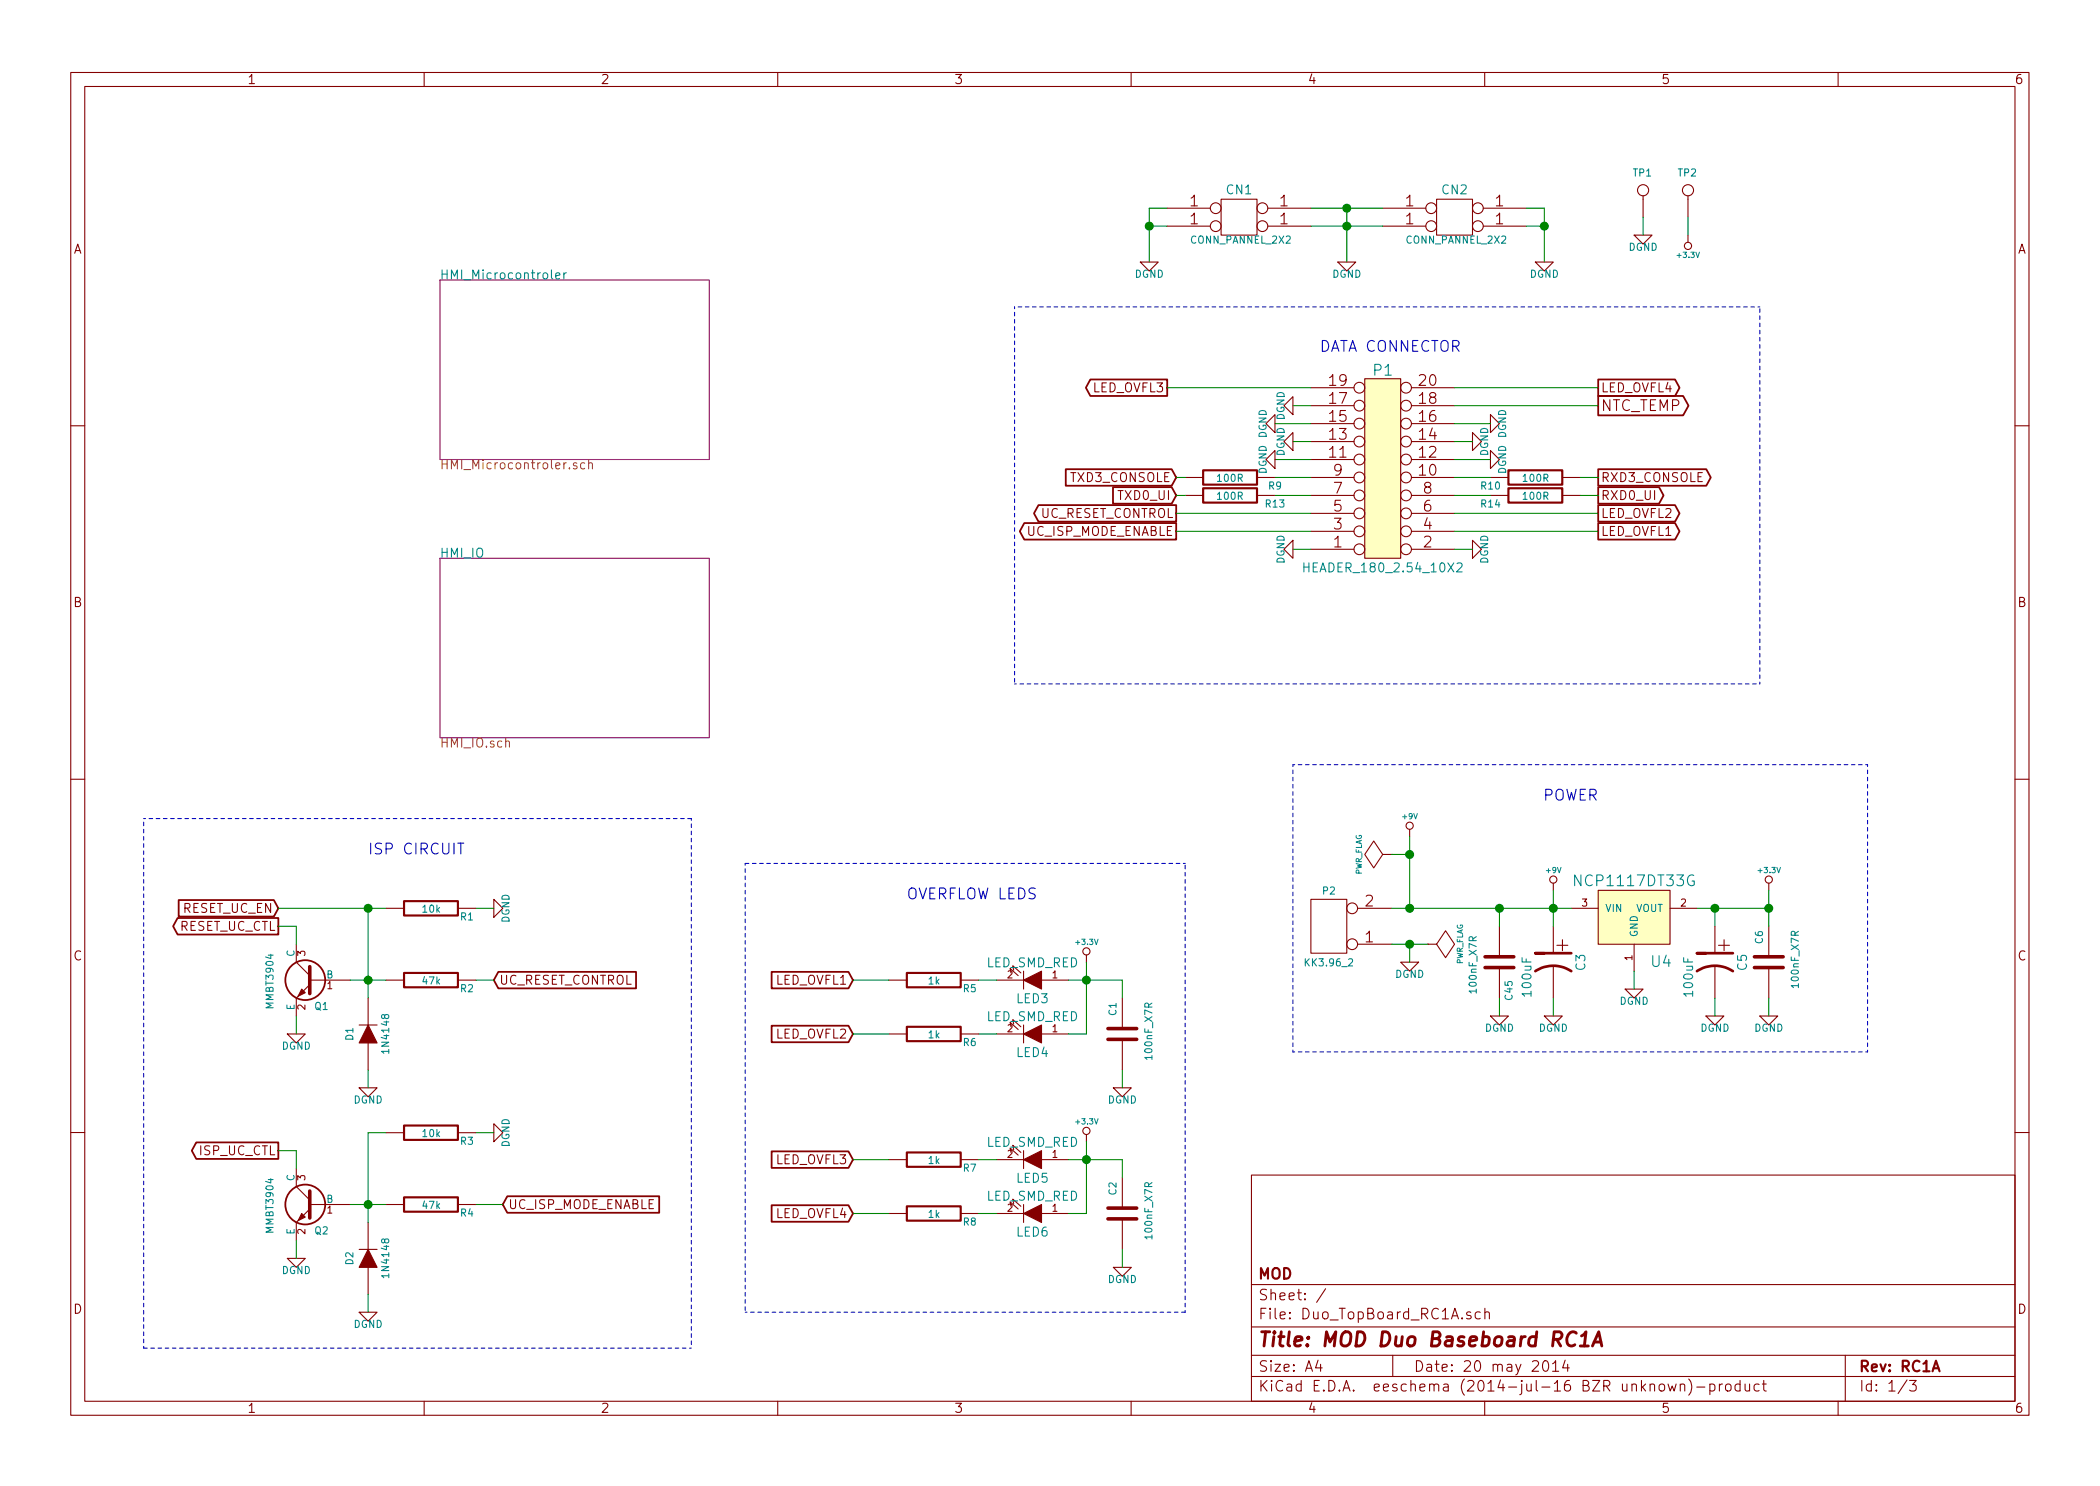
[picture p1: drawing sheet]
EESchema Schematic File Version 2
LIBS:power
LIBS:device
LIBS:transistors
LIBS:conn
LIBS:linear
LIBS:regul
LIBS:74xx
LIBS:cmos4000
LIBS:adc-dac
LIBS:memory
LIBS:xilinx
LIBS:special
LIBS:microcontrollers
LIBS:dsp
LIBS:microchip
LIBS:analog_switches
LIBS:motorola
LIBS:texas
LIBS:intel
LIBS:audio
LIBS:interface
LIBS:digital-audio
LIBS:philips
LIBS:display
LIBS:cypress
LIBS:siliconi
LIBS:opto
LIBS:atmel
LIBS:contrib
LIBS:valves
LIBS:Duo_Audio_HMI_RC1A
LIBS:Duo_TopBoard_RC1A-cache
EELAYER 25 0
EELAYER END
$Descr A4 11693 8268
encoding utf-8
Sheet 1 3
Title "MOD Duo Baseboard RC1A"
Date "20 may 2014"
Rev "RC1A"
Comp "MOD"
Comment1 ""
Comment2 ""
Comment3 ""
Comment4 ""
$EndDescr
$Sheet
S 2450 3100 1500 1000
U 531F6D38
F0 "HMI_IO" 50
F1 "HMI_IO.sch" 50
$EndSheet
$Sheet
S 2450 1550 1500 1000
U 531FDB5F
F0 "HMI_Microcontroler" 50
F1 "HMI_Microcontroler.sch" 50
$EndSheet
$Comp
L CONN_2 P2
U 1 1
P 7400 5150
F 0 "P2" H 7400 4950 40  0000 C CNN
F 1 "KK3.96_2" H 7400 5350 40  0000 C CNN
F 2 "MOD_Footprints_Lib:KK3.96_2PIN" H 7400 5150 60  0001 C CNN
F 3 "" H 7400 5150 60  0000 C CNN
	1    7400 5150
	-1   0    0    1   
$EndComp
$Comp
L DGND #PWR01
U 1 1
P 7850 5350
F 0 "#PWR01" H 7850 5350 40  0001 C CNN
F 1 "DGND" H 7850 5280 40  0000 C CNN
F 2 "" H 7850 5350 60  0000 C CNN
F 3 "" H 7850 5350 60  0000 C CNN
	1    7850 5350
	-1   0    0    -1  
$EndComp
$Comp
L DGND #PWR02
U 1 1
P 8200 3050
F 0 "#PWR02" H 8200 3050 40  0001 C CNN
F 1 "DGND" H 8200 2980 40  0000 C CNN
F 2 "" H 8200 3050 60  0000 C CNN
F 3 "" H 8200 3050 60  0000 C CNN
	1    8200 3050
	0    -1   -1   0   
$EndComp
Text GLabel 6550 2650 0    50   Input ~ 0
TXD3_CONSOLE
Text GLabel 8900 2650 2    50   Output ~ 0
RXD3_CONSOLE
Text GLabel 6550 2850 0    50   Output ~ 0
UC_RESET_CONTROL
Text GLabel 6550 2950 0    50   Output ~ 0
UC_ISP_MODE_ENABLE
Text GLabel 6550 2750 0    50   Input ~ 0
TXD0_UI
Text GLabel 8900 2750 2    50   Output ~ 0
RXD0_UI
Text GLabel 8900 2950 2    50   Output ~ 0
LED_OVFL1
Text GLabel 8900 2850 2    50   Output ~ 0
LED_OVFL2
Text GLabel 6500 2150 0    50   Output ~ 0
LED_OVFL3
Text GLabel 8900 2150 2    50   Output ~ 0
LED_OVFL4
$Comp
L R R9
U 1 1
P 6850 2650
F 0 "R9" V 6900 2400 40  0000 C CNN
F 1 "100R" V 6857 2651 40  0000 C CNN
F 2 "MOD_Footprints_Lib:SM0603" V 6780 2650 30  0001 C CNN
F 3 "" H 6850 2650 30  0000 C CNN
	1    6850 2650
	0    -1   1    0   
$EndComp
$Comp
L R R10
U 1 1
P 8550 2650
F 0 "R10" V 8600 2400 40  0000 C CNN
F 1 "100R" V 8557 2651 40  0000 C CNN
F 2 "MOD_Footprints_Lib:SM0603" V 8480 2650 30  0001 C CNN
F 3 "" H 8550 2650 30  0000 C CNN
	1    8550 2650
	0    1    1    0   
$EndComp
$Comp
L R R13
U 1 1
P 6850 2750
F 0 "R13" V 6900 2500 40  0000 C CNN
F 1 "100R" V 6857 2751 40  0000 C CNN
F 2 "MOD_Footprints_Lib:SM0603" V 6780 2750 30  0001 C CNN
F 3 "" H 6850 2750 30  0000 C CNN
	1    6850 2750
	0    -1   1    0   
$EndComp
$Comp
L R R14
U 1 1
P 8550 2750
F 0 "R14" V 8600 2500 40  0000 C CNN
F 1 "100R" V 8557 2751 40  0000 C CNN
F 2 "MOD_Footprints_Lib:SM0603" V 8480 2750 30  0001 C CNN
F 3 "" H 8550 2750 30  0000 C CNN
	1    8550 2750
	0    1    1    0   
$EndComp
$Comp
L CONN_10X2 P1
U 1 1
P 7700 2600
F 0 "P1" H 7700 2050 60  0000 C CNN
F 1 "HEADER_180_2.54_10X2" H 7700 3150 50  0000 C CNN
F 2 "MOD_Footprints_Lib:Pin_Header_180_2.54_2x10" H 7700 2600 60  0001 C CNN
F 3 "" H 7700 2600 60  0000 C CNN
	1    7700 2600
	1    0    0    1   
$EndComp
$Comp
L DGND #PWR03
U 1 1
P 7200 2250
F 0 "#PWR03" H 7200 2250 40  0001 C CNN
F 1 "DGND" H 7200 2180 40  0000 C CNN
F 2 "" H 7200 2250 60  0000 C CNN
F 3 "" H 7200 2250 60  0000 C CNN
	1    7200 2250
	0    1    -1   0   
$EndComp
$Comp
L CP1 C3
U 1 1
P 8650 5350
F 0 "C3" V 8500 5300 50  0000 L CNN
F 1 "100uF" V 8800 5150 50  0000 L CNN
F 2 "MOD_Footprints_Lib:Capacitor5x11RM2" H 8650 5350 60  0001 C CNN
F 3 "" H 8650 5350 60  0000 C CNN
	1    8650 5350
	-1   0    0    -1  
$EndComp
$Comp
L DGND #PWR04
U 1 1
P 8650 5650
F 0 "#PWR04" H 8650 5650 40  0001 C CNN
F 1 "DGND" H 8650 5580 40  0000 C CNN
F 2 "" H 8650 5650 60  0000 C CNN
F 3 "" H 8650 5650 60  0000 C CNN
	1    8650 5650
	1    0    0    -1  
$EndComp
$Comp
L BC850 Q2
U 1 1
P 1750 6700
F 0 "Q2" H 1750 6551 40  0000 R CNN
F 1 "MMBT3904" V 2000 6850 40  0000 R CNN
F 2 "MOD_Footprints_Lib:SOT23" H 1650 6802 29  0001 C CNN
F 3 "" H 1750 6700 60  0000 C CNN
	1    1750 6700
	-1   0    0    -1  
$EndComp
$Comp
L R R4
U 1 1
P 2400 6700
F 0 "R4" V 2450 6900 40  0000 C CNN
F 1 "47k" V 2407 6701 40  0000 C CNN
F 2 "MOD_Footprints_Lib:SM0603" V 2330 6700 30  0001 C CNN
F 3 "" H 2400 6700 30  0000 C CNN
	1    2400 6700
	0    1    1    0   
$EndComp
$Comp
L R R3
U 1 1
P 2400 6300
F 0 "R3" V 2450 6500 40  0000 C CNN
F 1 "10k" V 2407 6301 40  0000 C CNN
F 2 "MOD_Footprints_Lib:SM0603" V 2330 6300 30  0001 C CNN
F 3 "" H 2400 6300 30  0000 C CNN
	1    2400 6300
	0    1    1    0   
$EndComp
$Comp
L BC850 Q1
U 1 1
P 1750 5450
F 0 "Q1" H 1750 5301 40  0000 R CNN
F 1 "MMBT3904" V 2000 5600 40  0000 R CNN
F 2 "MOD_Footprints_Lib:SOT23" H 1650 5552 29  0001 C CNN
F 3 "" H 1750 5450 60  0000 C CNN
	1    1750 5450
	-1   0    0    -1  
$EndComp
$Comp
L R R2
U 1 1
P 2400 5450
F 0 "R2" V 2450 5650 40  0000 C CNN
F 1 "47k" V 2407 5451 40  0000 C CNN
F 2 "MOD_Footprints_Lib:SM0603" V 2330 5450 30  0001 C CNN
F 3 "" H 2400 5450 30  0000 C CNN
	1    2400 5450
	0    1    1    0   
$EndComp
$Comp
L R R1
U 1 1
P 2400 5050
F 0 "R1" V 2450 5250 40  0000 C CNN
F 1 "10k" V 2407 5051 40  0000 C CNN
F 2 "MOD_Footprints_Lib:SM0603" V 2330 5050 30  0001 C CNN
F 3 "" H 2400 5050 30  0000 C CNN
	1    2400 5050
	0    1    1    0   
$EndComp
Text GLabel 2750 5450 2    50   Input ~ 0
UC_RESET_CONTROL
Text GLabel 2800 6700 2    50   Input ~ 0
UC_ISP_MODE_ENABLE
Text GLabel 1550 6400 0    50   Output ~ 0
ISP_UC_CTL
Text GLabel 1550 5150 0    50   Output ~ 0
RESET_UC_CTL
Text GLabel 1550 5050 0    50   Input ~ 0
RESET_UC_EN
$Comp
L DGND #PWR05
U 1 1
P 2750 6300
F 0 "#PWR05" H 2750 6300 40  0001 C CNN
F 1 "DGND" H 2750 6230 40  0000 C CNN
F 2 "" H 2750 6300 60  0000 C CNN
F 3 "" H 2750 6300 60  0000 C CNN
	1    2750 6300
	0    -1   -1   0   
$EndComp
$Comp
L DGND #PWR06
U 1 1
P 2750 5050
F 0 "#PWR06" H 2750 5050 40  0001 C CNN
F 1 "DGND" H 2750 4980 40  0000 C CNN
F 2 "" H 2750 5050 60  0000 C CNN
F 3 "" H 2750 5050 60  0000 C CNN
	1    2750 5050
	0    -1   -1   0   
$EndComp
$Comp
L DGND #PWR07
U 1 1
P 1650 5750
F 0 "#PWR07" H 1650 5750 40  0001 C CNN
F 1 "DGND" H 1650 5680 40  0000 C CNN
F 2 "" H 1650 5750 60  0000 C CNN
F 3 "" H 1650 5750 60  0000 C CNN
	1    1650 5750
	1    0    0    -1  
$EndComp
$Comp
L DGND #PWR08
U 1 1
P 1650 7000
F 0 "#PWR08" H 1650 7000 40  0001 C CNN
F 1 "DGND" H 1650 6930 40  0000 C CNN
F 2 "" H 1650 7000 60  0000 C CNN
F 3 "" H 1650 7000 60  0000 C CNN
	1    1650 7000
	1    0    0    -1  
$EndComp
$Comp
L DIODE D1
U 1 1
P 2050 5750
F 0 "D1" H 2050 5850 40  0000 C CNN
F 1 "1N4148" H 2050 5650 40  0000 C CNN
F 2 "MOD_Footprints_Lib:SOD323" H 2050 5750 60  0001 C CNN
F 3 "" H 2050 5750 60  0000 C CNN
	1    2050 5750
	0    -1   -1   0   
$EndComp
$Comp
L DGND #PWR09
U 1 1
P 2050 6050
F 0 "#PWR09" H 2050 6050 40  0001 C CNN
F 1 "DGND" H 2050 5980 40  0000 C CNN
F 2 "" H 2050 6050 60  0000 C CNN
F 3 "" H 2050 6050 60  0000 C CNN
	1    2050 6050
	1    0    0    -1  
$EndComp
$Comp
L DGND #PWR010
U 1 1
P 2050 7300
F 0 "#PWR010" H 2050 7300 40  0001 C CNN
F 1 "DGND" H 2050 7230 40  0000 C CNN
F 2 "" H 2050 7300 60  0000 C CNN
F 3 "" H 2050 7300 60  0000 C CNN
	1    2050 7300
	1    0    0    -1  
$EndComp
$Comp
L DIODE D2
U 1 1
P 2050 7000
F 0 "D2" H 2050 7100 40  0000 C CNN
F 1 "1N4148" H 2050 6900 40  0000 C CNN
F 2 "MOD_Footprints_Lib:SOD323" H 2050 7000 60  0001 C CNN
F 3 "" H 2050 7000 60  0000 C CNN
	1    2050 7000
	0    -1   -1   0   
$EndComp
$Comp
L LED LED3
U 1 1
P 5750 5450
F 0 "LED3" H 5750 5550 50  0000 C CNN
F 1 "LED_SMD_RED" H 5750 5350 50  0000 C CNN
F 2 "MOD_Footprints_Lib:SM0805" H 5750 5450 60  0001 C CNN
F 3 "" H 5750 5450 60  0000 C CNN
	1    5750 5450
	-1   0    0    1   
$EndComp
$Comp
L R R5
U 1 1
P 5200 5450
F 0 "R5" V 5250 5650 40  0000 C CNN
F 1 "1k" V 5207 5451 40  0000 C CNN
F 2 "MOD_Footprints_Lib:SM0603" V 5130 5450 30  0001 C CNN
F 3 "" H 5200 5450 30  0000 C CNN
	1    5200 5450
	0    1    1    0   
$EndComp
$Comp
L R R6
U 1 1
P 5200 5750
F 0 "R6" V 5250 5950 40  0000 C CNN
F 1 "1k" V 5207 5751 40  0000 C CNN
F 2 "MOD_Footprints_Lib:SM0603" V 5130 5750 30  0001 C CNN
F 3 "" H 5200 5750 30  0000 C CNN
	1    5200 5750
	0    1    1    0   
$EndComp
$Comp
L R R7
U 1 1
P 5200 6450
F 0 "R7" V 5250 6650 40  0000 C CNN
F 1 "1k" V 5207 6451 40  0000 C CNN
F 2 "MOD_Footprints_Lib:SM0603" V 5130 6450 30  0001 C CNN
F 3 "" H 5200 6450 30  0000 C CNN
	1    5200 6450
	0    1    1    0   
$EndComp
$Comp
L R R8
U 1 1
P 5200 6750
F 0 "R8" V 5250 6950 40  0000 C CNN
F 1 "1k" V 5207 6751 40  0000 C CNN
F 2 "MOD_Footprints_Lib:SM0603" V 5130 6750 30  0001 C CNN
F 3 "" H 5200 6750 30  0000 C CNN
	1    5200 6750
	0    1    1    0   
$EndComp
$Comp
L +3.3V #PWR011
U 1 1
P 6050 5350
F 0 "#PWR011" H 6050 5310 30  0001 C CNN
F 1 "+3.3V" H 6050 5460 30  0000 C CNN
F 2 "" H 6050 5350 60  0000 C CNN
F 3 "" H 6050 5350 60  0000 C CNN
	1    6050 5350
	1    0    0    -1  
$EndComp
Text GLabel 4750 5450 0    50   Input ~ 0
LED_OVFL1
Text GLabel 4750 5750 0    50   Input ~ 0
LED_OVFL2
Text GLabel 4750 6450 0    50   Input ~ 0
LED_OVFL3
Text GLabel 4750 6750 0    50   Input ~ 0
LED_OVFL4
$Comp
L +3.3V #PWR012
U 1 1
P 6050 6350
F 0 "#PWR012" H 6050 6310 30  0001 C CNN
F 1 "+3.3V" H 6050 6460 30  0000 C CNN
F 2 "" H 6050 6350 60  0000 C CNN
F 3 "" H 6050 6350 60  0000 C CNN
	1    6050 6350
	1    0    0    -1  
$EndComp
$Comp
L C C2
U 1 1
P 6250 6750
F 0 "C2" V 6200 6850 40  0000 L CNN
F 1 "100nF_X7R" V 6400 6600 40  0000 L CNN
F 2 "MOD_Footprints_Lib:SM0603" H 6288 6600 30  0001 C CNN
F 3 "" H 6250 6750 60  0000 C CNN
	1    6250 6750
	1    0    0    -1  
$EndComp
$Comp
L C C1
U 1 1
P 6250 5750
F 0 "C1" V 6200 5850 40  0000 L CNN
F 1 "100nF_X7R" V 6400 5600 40  0000 L CNN
F 2 "MOD_Footprints_Lib:SM0603" H 6288 5600 30  0001 C CNN
F 3 "" H 6250 5750 60  0000 C CNN
	1    6250 5750
	1    0    0    -1  
$EndComp
$Comp
L DGND #PWR013
U 1 1
P 6250 7050
F 0 "#PWR013" H 6250 7050 40  0001 C CNN
F 1 "DGND" H 6250 6980 40  0000 C CNN
F 2 "" H 6250 7050 60  0000 C CNN
F 3 "" H 6250 7050 60  0000 C CNN
	1    6250 7050
	1    0    0    -1  
$EndComp
$Comp
L DGND #PWR014
U 1 1
P 6250 6050
F 0 "#PWR014" H 6250 6050 40  0001 C CNN
F 1 "DGND" H 6250 5980 40  0000 C CNN
F 2 "" H 6250 6050 60  0000 C CNN
F 3 "" H 6250 6050 60  0000 C CNN
	1    6250 6050
	1    0    0    -1  
$EndComp
Text Notes 7350 1950 0    60   ~ 0
DATA CONNECTOR
Text Notes 8900 4450 2    60   ~ 0
POWER
Text Notes 2050 4750 0    60   ~ 0
ISP CIRCUIT
Text Notes 5050 5000 0    60   ~ 0
OVERFLOW LEDS
$Comp
L LED LED4
U 1 1
P 5750 5750
F 0 "LED4" H 5750 5850 50  0000 C CNN
F 1 "LED_SMD_RED" H 5750 5650 50  0000 C CNN
F 2 "MOD_Footprints_Lib:SM0805" H 5750 5750 60  0001 C CNN
F 3 "" H 5750 5750 60  0000 C CNN
	1    5750 5750
	-1   0    0    1   
$EndComp
$Comp
L LED LED5
U 1 1
P 5750 6450
F 0 "LED5" H 5750 6550 50  0000 C CNN
F 1 "LED_SMD_RED" H 5750 6350 50  0000 C CNN
F 2 "MOD_Footprints_Lib:SM0805" H 5750 6450 60  0001 C CNN
F 3 "" H 5750 6450 60  0000 C CNN
	1    5750 6450
	-1   0    0    1   
$EndComp
$Comp
L LED LED6
U 1 1
P 5750 6750
F 0 "LED6" H 5750 6850 50  0000 C CNN
F 1 "LED_SMD_RED" H 5750 6650 50  0000 C CNN
F 2 "MOD_Footprints_Lib:SM0805" H 5750 6750 60  0001 C CNN
F 3 "" H 5750 6750 60  0000 C CNN
	1    5750 6750
	-1   0    0    1   
$EndComp
$Comp
L CONN_PANNEL_2X2 CN1
U 1 1
P 6900 1200
F 0 "CN1" H 6900 1350 50  0000 C CNN
F 1 "CONN_PANNEL_2X2" H 6910 1070 40  0000 C CNN
F 2 "MOD_Footprints_Lib:CONN_PANNEL" H 6900 1200 60  0001 C CNN
F 3 "" H 6900 1200 60  0000 C CNN
	1    6900 1200
	1    0    0    -1  
$EndComp
$Comp
L C C45
U 1 1
P 8350 5350
F 0 "C45" V 8300 5450 40  0000 L CNN
F 1 "100nF_X7R" V 8500 5200 40  0000 L CNN
F 2 "MOD_Footprints_Lib:SM0603" H 8388 5200 30  0001 C CNN
F 3 "" H 8350 5350 60  0000 C CNN
	1    8350 5350
	-1   0    0    1   
$EndComp
$Comp
L DGND #PWR015
U 1 1
P 8350 5650
F 0 "#PWR015" H 8350 5650 40  0001 C CNN
F 1 "DGND" H 8350 5580 40  0000 C CNN
F 2 "" H 8350 5650 60  0000 C CNN
F 3 "" H 8350 5650 60  0000 C CNN
	1    8350 5650
	1    0    0    -1  
$EndComp
$Comp
L DGND #PWR016
U 1 1
P 8200 2450
F 0 "#PWR016" H 8200 2450 40  0001 C CNN
F 1 "DGND" H 8200 2380 40  0000 C CNN
F 2 "" H 8200 2450 60  0000 C CNN
F 3 "" H 8200 2450 60  0000 C CNN
	1    8200 2450
	0    -1   1    0   
$EndComp
Text GLabel 8900 2250 2    60   Output ~ 0
NTC_TEMP
$Comp
L CONN_1 TP1
U 1 1
P 9150 1050
F 0 "TP1" V 9250 1000 40  0000 L CNN
F 1 "CONN_1" H 9150 1105 30  0001 C CNN
F 2 "MOD_Footprints_Lib:TESTPOINT_2.2MM" H 9150 1050 60  0001 C CNN
F 3 "" H 9150 1050 60  0000 C CNN
	1    9150 1050
	0    -1   -1   0   
$EndComp
$Comp
L CONN_1 TP2
U 1 1
P 9400 1050
F 0 "TP2" V 9500 1000 40  0000 L CNN
F 1 "CONN_1" H 9400 1105 30  0001 C CNN
F 2 "MOD_Footprints_Lib:TESTPOINT_1MM" H 9400 1050 60  0001 C CNN
F 3 "" H 9400 1050 60  0000 C CNN
	1    9400 1050
	0    -1   -1   0   
$EndComp
$Comp
L DGND #PWR017
U 1 1
P 9150 1300
F 0 "#PWR017" H 9150 1300 40  0001 C CNN
F 1 "DGND" H 9150 1230 40  0000 C CNN
F 2 "" H 9150 1300 60  0000 C CNN
F 3 "" H 9150 1300 60  0000 C CNN
	1    9150 1300
	1    0    0    -1  
$EndComp
$Comp
L +3.3V #PWR018
U 1 1
P 9400 1300
F 0 "#PWR018" H 9400 1260 30  0001 C CNN
F 1 "+3.3V" H 9400 1410 30  0000 C CNN
F 2 "" H 9400 1300 60  0000 C CNN
F 3 "" H 9400 1300 60  0000 C CNN
	1    9400 1300
	-1   0    0    1   
$EndComp
$Comp
L PWR_FLAG #FLG019
U 1 1
P 7750 4750
F 0 "#FLG019" H 7750 4845 30  0001 C CNN
F 1 "PWR_FLAG" H 7750 4930 30  0000 C CNN
F 2 "" H 7750 4750 60  0000 C CNN
F 3 "" H 7750 4750 60  0000 C CNN
	1    7750 4750
	0    -1   1    0   
$EndComp
$Comp
L PWR_FLAG #FLG020
U 1 1
P 7950 5250
F 0 "#FLG020" H 7950 5345 30  0001 C CNN
F 1 "PWR_FLAG" H 7950 5430 30  0000 C CNN
F 2 "" H 7950 5250 60  0000 C CNN
F 3 "" H 7950 5250 60  0000 C CNN
	1    7950 5250
	0    1    -1   0   
$EndComp
$Comp
L +9V #PWR021
U 1 1
P 7850 4650
F 0 "#PWR021" H 7850 4620 20  0001 C CNN
F 1 "+9V" H 7850 4760 30  0000 C CNN
F 2 "" H 7850 4650 60  0000 C CNN
F 3 "" H 7850 4650 60  0000 C CNN
	1    7850 4650
	-1   0    0    -1  
$EndComp
$Comp
L NCP1117DT33G U4
U 1 1
P 9100 5100
F 0 "U4" H 9250 4850 60  0000 C CNN
F 1 "NCP1117DT33G" H 9100 5300 60  0000 C CNN
F 2 "MOD_Footprints_Lib:DPAK(369C)" H 9100 5150 60  0001 C CNN
F 3 "" H 9100 5150 60  0000 C CNN
	1    9100 5100
	1    0    0    -1  
$EndComp
$Comp
L DGND #PWR022
U 1 1
P 9100 5500
F 0 "#PWR022" H 9100 5500 40  0001 C CNN
F 1 "DGND" H 9100 5430 40  0000 C CNN
F 2 "" H 9100 5500 60  0000 C CNN
F 3 "" H 9100 5500 60  0000 C CNN
	1    9100 5500
	1    0    0    -1  
$EndComp
$Comp
L +3.3V #PWR023
U 1 1
P 9850 4950
F 0 "#PWR023" H 9850 4910 30  0001 C CNN
F 1 "+3.3V" H 9850 5060 30  0000 C CNN
F 2 "" H 9850 4950 60  0000 C CNN
F 3 "" H 9850 4950 60  0000 C CNN
	1    9850 4950
	1    0    0    -1  
$EndComp
$Comp
L C C6
U 1 1
P 9850 5350
F 0 "C6" V 9800 5450 40  0000 L CNN
F 1 "100nF_X7R" V 10000 5200 40  0000 L CNN
F 2 "MOD_Footprints_Lib:SM0603" H 9888 5200 30  0001 C CNN
F 3 "" H 9850 5350 60  0000 C CNN
	1    9850 5350
	1    0    0    -1  
$EndComp
$Comp
L DGND #PWR024
U 1 1
P 9850 5650
F 0 "#PWR024" H 9850 5650 40  0001 C CNN
F 1 "DGND" H 9850 5580 40  0000 C CNN
F 2 "" H 9850 5650 60  0000 C CNN
F 3 "" H 9850 5650 60  0000 C CNN
	1    9850 5650
	1    0    0    -1  
$EndComp
$Comp
L CP1 C5
U 1 1
P 9550 5350
F 0 "C5" V 9400 5300 50  0000 L CNN
F 1 "100uF" V 9700 5150 50  0000 L CNN
F 2 "MOD_Footprints_Lib:Capacitor5x11RM2" H 9550 5350 60  0001 C CNN
F 3 "" H 9550 5350 60  0000 C CNN
	1    9550 5350
	-1   0    0    -1  
$EndComp
$Comp
L DGND #PWR025
U 1 1
P 9550 5650
F 0 "#PWR025" H 9550 5650 40  0001 C CNN
F 1 "DGND" H 9550 5580 40  0000 C CNN
F 2 "" H 9550 5650 60  0000 C CNN
F 3 "" H 9550 5650 60  0000 C CNN
	1    9550 5650
	1    0    0    -1  
$EndComp
$Comp
L +9V #PWR026
U 1 1
P 8650 4950
F 0 "#PWR026" H 8650 4920 20  0001 C CNN
F 1 "+9V" H 8650 5060 30  0000 C CNN
F 2 "" H 8650 4950 60  0000 C CNN
F 3 "" H 8650 4950 60  0000 C CNN
	1    8650 4950
	1    0    0    -1  
$EndComp
Wire Wire Line
	8900 2950 8100 2950
Wire Wire Line
	8100 2850 8900 2850
Wire Wire Line
	7100 2550 7300 2550
Wire Wire Line
	9450 5050 9850 5050
Wire Notes Line
	9800 3800 9800 1700
Wire Notes Line
	5650 1700 5650 3800
Wire Notes Line
	7200 5850 7200 4250
Wire Notes Line
	10400 5850 7200 5850
Wire Notes Line
	10400 4250 10400 5850
Wire Notes Line
	7200 4250 10400 4250
Connection ~ 8350 5050
Wire Wire Line
	8350 5050 8350 5150
Connection ~ 8650 5050
Wire Wire Line
	7750 4750 7850 4750
Wire Wire Line
	8650 4950 8650 5150
Connection ~ 9850 5050
Connection ~ 9550 5050
Wire Wire Line
	9550 5150 9550 5050
Wire Wire Line
	9850 4950 9850 5150
Wire Wire Line
	9550 5550 9550 5650
Wire Wire Line
	9850 5550 9850 5650
Wire Wire Line
	9100 5400 9100 5500
Connection ~ 7850 5250
Wire Wire Line
	9400 1200 9400 1300
Wire Wire Line
	9150 1200 9150 1300
Wire Wire Line
	6550 2950 7300 2950
Wire Wire Line
	7100 2750 7300 2750
Wire Wire Line
	7300 2650 7100 2650
Wire Wire Line
	8100 2650 8300 2650
Wire Wire Line
	7300 2150 6500 2150
Wire Wire Line
	8350 5650 8350 5550
Connection ~ 7850 4750
Wire Notes Line
	9800 1700 5650 1700
Wire Notes Line
	5650 3800 9800 3800
Wire Notes Line
	6600 4800 4150 4800
Wire Notes Line
	6600 7300 6600 4800
Wire Notes Line
	4150 7300 6600 7300
Wire Notes Line
	4150 4800 4150 7300
Wire Notes Line
	800  7500 800  4550
Wire Notes Line
	3850 7500 800  7500
Wire Notes Line
	3850 4550 3850 7500
Wire Notes Line
	800  4550 3850 4550
Wire Wire Line
	6250 5950 6250 6050
Wire Wire Line
	6250 6950 6250 7050
Wire Wire Line
	6250 6450 6250 6550
Wire Wire Line
	6250 5450 6250 5550
Wire Wire Line
	6050 6350 6050 6750
Wire Wire Line
	6050 5350 6050 5750
Wire Wire Line
	4750 6750 4950 6750
Wire Wire Line
	4750 6450 4950 6450
Wire Wire Line
	4750 5750 4950 5750
Wire Wire Line
	4750 5450 4950 5450
Connection ~ 6050 6450
Wire Wire Line
	6050 6750 5950 6750
Wire Wire Line
	5950 6450 6250 6450
Connection ~ 6050 5450
Wire Wire Line
	6050 5750 5950 5750
Wire Wire Line
	5950 5450 6250 5450
Wire Wire Line
	5450 6750 5550 6750
Wire Wire Line
	5450 6450 5550 6450
Wire Wire Line
	5450 5750 5550 5750
Wire Wire Line
	5450 5450 5550 5450
Wire Wire Line
	2050 7200 2050 7300
Wire Wire Line
	2050 5950 2050 6050
Wire Wire Line
	1650 6900 1650 7000
Wire Wire Line
	1650 5650 1650 5750
Wire Wire Line
	2650 6300 2750 6300
Wire Wire Line
	2650 5050 2750 5050
Connection ~ 2050 5050
Connection ~ 2050 5450
Wire Wire Line
	2050 5050 2050 5550
Wire Wire Line
	1550 5050 2150 5050
Wire Wire Line
	1650 5150 1650 5250
Wire Wire Line
	1550 5150 1650 5150
Wire Wire Line
	1650 6400 1650 6500
Wire Wire Line
	1550 6400 1650 6400
Connection ~ 2050 6700
Wire Wire Line
	2050 6300 2050 6800
Wire Wire Line
	2150 6300 2050 6300
Wire Wire Line
	2650 6700 2800 6700
Wire Wire Line
	2650 5450 2750 5450
Wire Wire Line
	1950 6700 2150 6700
Wire Wire Line
	1950 5450 2150 5450
Wire Wire Line
	8650 5650 8650 5550
Connection ~ 7850 5050
Wire Wire Line
	8100 2450 8200 2450
Wire Wire Line
	7200 2250 7300 2250
Wire Wire Line
	8100 2150 8900 2150
Wire Wire Line
	8100 2250 8900 2250
Wire Wire Line
	8800 2750 8900 2750
Wire Wire Line
	6550 2750 6600 2750
Wire Wire Line
	8900 2650 8800 2650
Wire Wire Line
	6550 2650 6600 2650
Wire Wire Line
	8200 3050 8100 3050
Wire Wire Line
	7850 5250 7850 5350
Wire Wire Line
	7750 5250 7950 5250
Wire Wire Line
	7750 5050 8750 5050
Wire Wire Line
	7850 4650 7850 5050
Wire Wire Line
	6550 2850 7300 2850
Wire Wire Line
	8100 2750 8300 2750
$Comp
L DGND #PWR027
U 1 1
P 7200 3050
F 0 "#PWR027" H 7200 3050 40  0001 C CNN
F 1 "DGND" H 7200 2980 40  0000 C CNN
F 2 "" H 7200 3050 60  0000 C CNN
F 3 "" H 7200 3050 60  0000 C CNN
	1    7200 3050
	0    1    1    0   
$EndComp
Wire Wire Line
	7200 3050 7300 3050
$Comp
L DGND #PWR028
U 1 1
P 7200 2450
F 0 "#PWR028" H 7200 2450 40  0001 C CNN
F 1 "DGND" H 7200 2380 40  0000 C CNN
F 2 "" H 7200 2450 60  0000 C CNN
F 3 "" H 7200 2450 60  0000 C CNN
	1    7200 2450
	0    1    -1   0   
$EndComp
$Comp
L DGND #PWR029
U 1 1
P 7100 2350
F 0 "#PWR029" H 7100 2350 40  0001 C CNN
F 1 "DGND" H 7100 2280 40  0000 C CNN
F 2 "" H 7100 2350 60  0000 C CNN
F 3 "" H 7100 2350 60  0000 C CNN
	1    7100 2350
	0    1    -1   0   
$EndComp
$Comp
L DGND #PWR030
U 1 1
P 8300 2350
F 0 "#PWR030" H 8300 2350 40  0001 C CNN
F 1 "DGND" H 8300 2280 40  0000 C CNN
F 2 "" H 8300 2350 60  0000 C CNN
F 3 "" H 8300 2350 60  0000 C CNN
	1    8300 2350
	0    -1   1    0   
$EndComp
Wire Wire Line
	8100 2350 8300 2350
Wire Wire Line
	7100 2350 7300 2350
Wire Wire Line
	7200 2450 7300 2450
$Comp
L DGND #PWR031
U 1 1
P 8300 2550
F 0 "#PWR031" H 8300 2550 40  0001 C CNN
F 1 "DGND" H 8300 2480 40  0000 C CNN
F 2 "" H 8300 2550 60  0000 C CNN
F 3 "" H 8300 2550 60  0000 C CNN
	1    8300 2550
	0    -1   1    0   
$EndComp
Wire Wire Line
	8100 2550 8300 2550
$Comp
L DGND #PWR032
U 1 1
P 7100 2550
F 0 "#PWR032" H 7100 2550 40  0001 C CNN
F 1 "DGND" H 7100 2480 40  0000 C CNN
F 2 "" H 7100 2550 60  0000 C CNN
F 3 "" H 7100 2550 60  0000 C CNN
	1    7100 2550
	0    1    -1   0   
$EndComp
$Comp
L CONN_PANNEL_2X2 CN2
U 1 1
P 8100 1200
F 0 "CN2" H 8100 1350 50  0000 C CNN
F 1 "CONN_PANNEL_2X2" H 8110 1070 40  0000 C CNN
F 2 "MOD_Footprints_Lib:CONN_PANNEL" H 8100 1200 60  0001 C CNN
F 3 "" H 8100 1200 60  0000 C CNN
	1    8100 1200
	1    0    0    -1  
$EndComp
$Comp
L DGND #PWR?
U 1 1
P 8600 1450
F 0 "#PWR?" H 8600 1450 40  0001 C CNN
F 1 "DGND" H 8600 1380 40  0000 C CNN
F 2 "" H 8600 1450 60  0000 C CNN
F 3 "" H 8600 1450 60  0000 C CNN
	1    8600 1450
	1    0    0    -1  
$EndComp
$Comp
L DGND #PWR?
U 1 1
P 7500 1450
F 0 "#PWR?" H 7500 1450 40  0001 C CNN
F 1 "DGND" H 7500 1380 40  0000 C CNN
F 2 "" H 7500 1450 60  0000 C CNN
F 3 "" H 7500 1450 60  0000 C CNN
	1    7500 1450
	1    0    0    -1  
$EndComp
$Comp
L DGND #PWR?
U 1 1
P 6400 1450
F 0 "#PWR?" H 6400 1450 40  0001 C CNN
F 1 "DGND" H 6400 1380 40  0000 C CNN
F 2 "" H 6400 1450 60  0000 C CNN
F 3 "" H 6400 1450 60  0000 C CNN
	1    6400 1450
	1    0    0    -1  
$EndComp
Wire Wire Line
	7300 1150 7700 1150
Wire Wire Line
	7300 1250 7700 1250
Wire Wire Line
	7500 1150 7500 1450
Connection ~ 7500 1250
Connection ~ 7500 1150
Wire Wire Line
	8500 1150 8600 1150
Wire Wire Line
	8600 1150 8600 1450
Wire Wire Line
	8500 1250 8600 1250
Connection ~ 8600 1250
Wire Wire Line
	6500 1250 6400 1250
Wire Wire Line
	6400 1150 6400 1450
Wire Wire Line
	6400 1150 6500 1150
Connection ~ 6400 1250
$EndSCHEMATC
